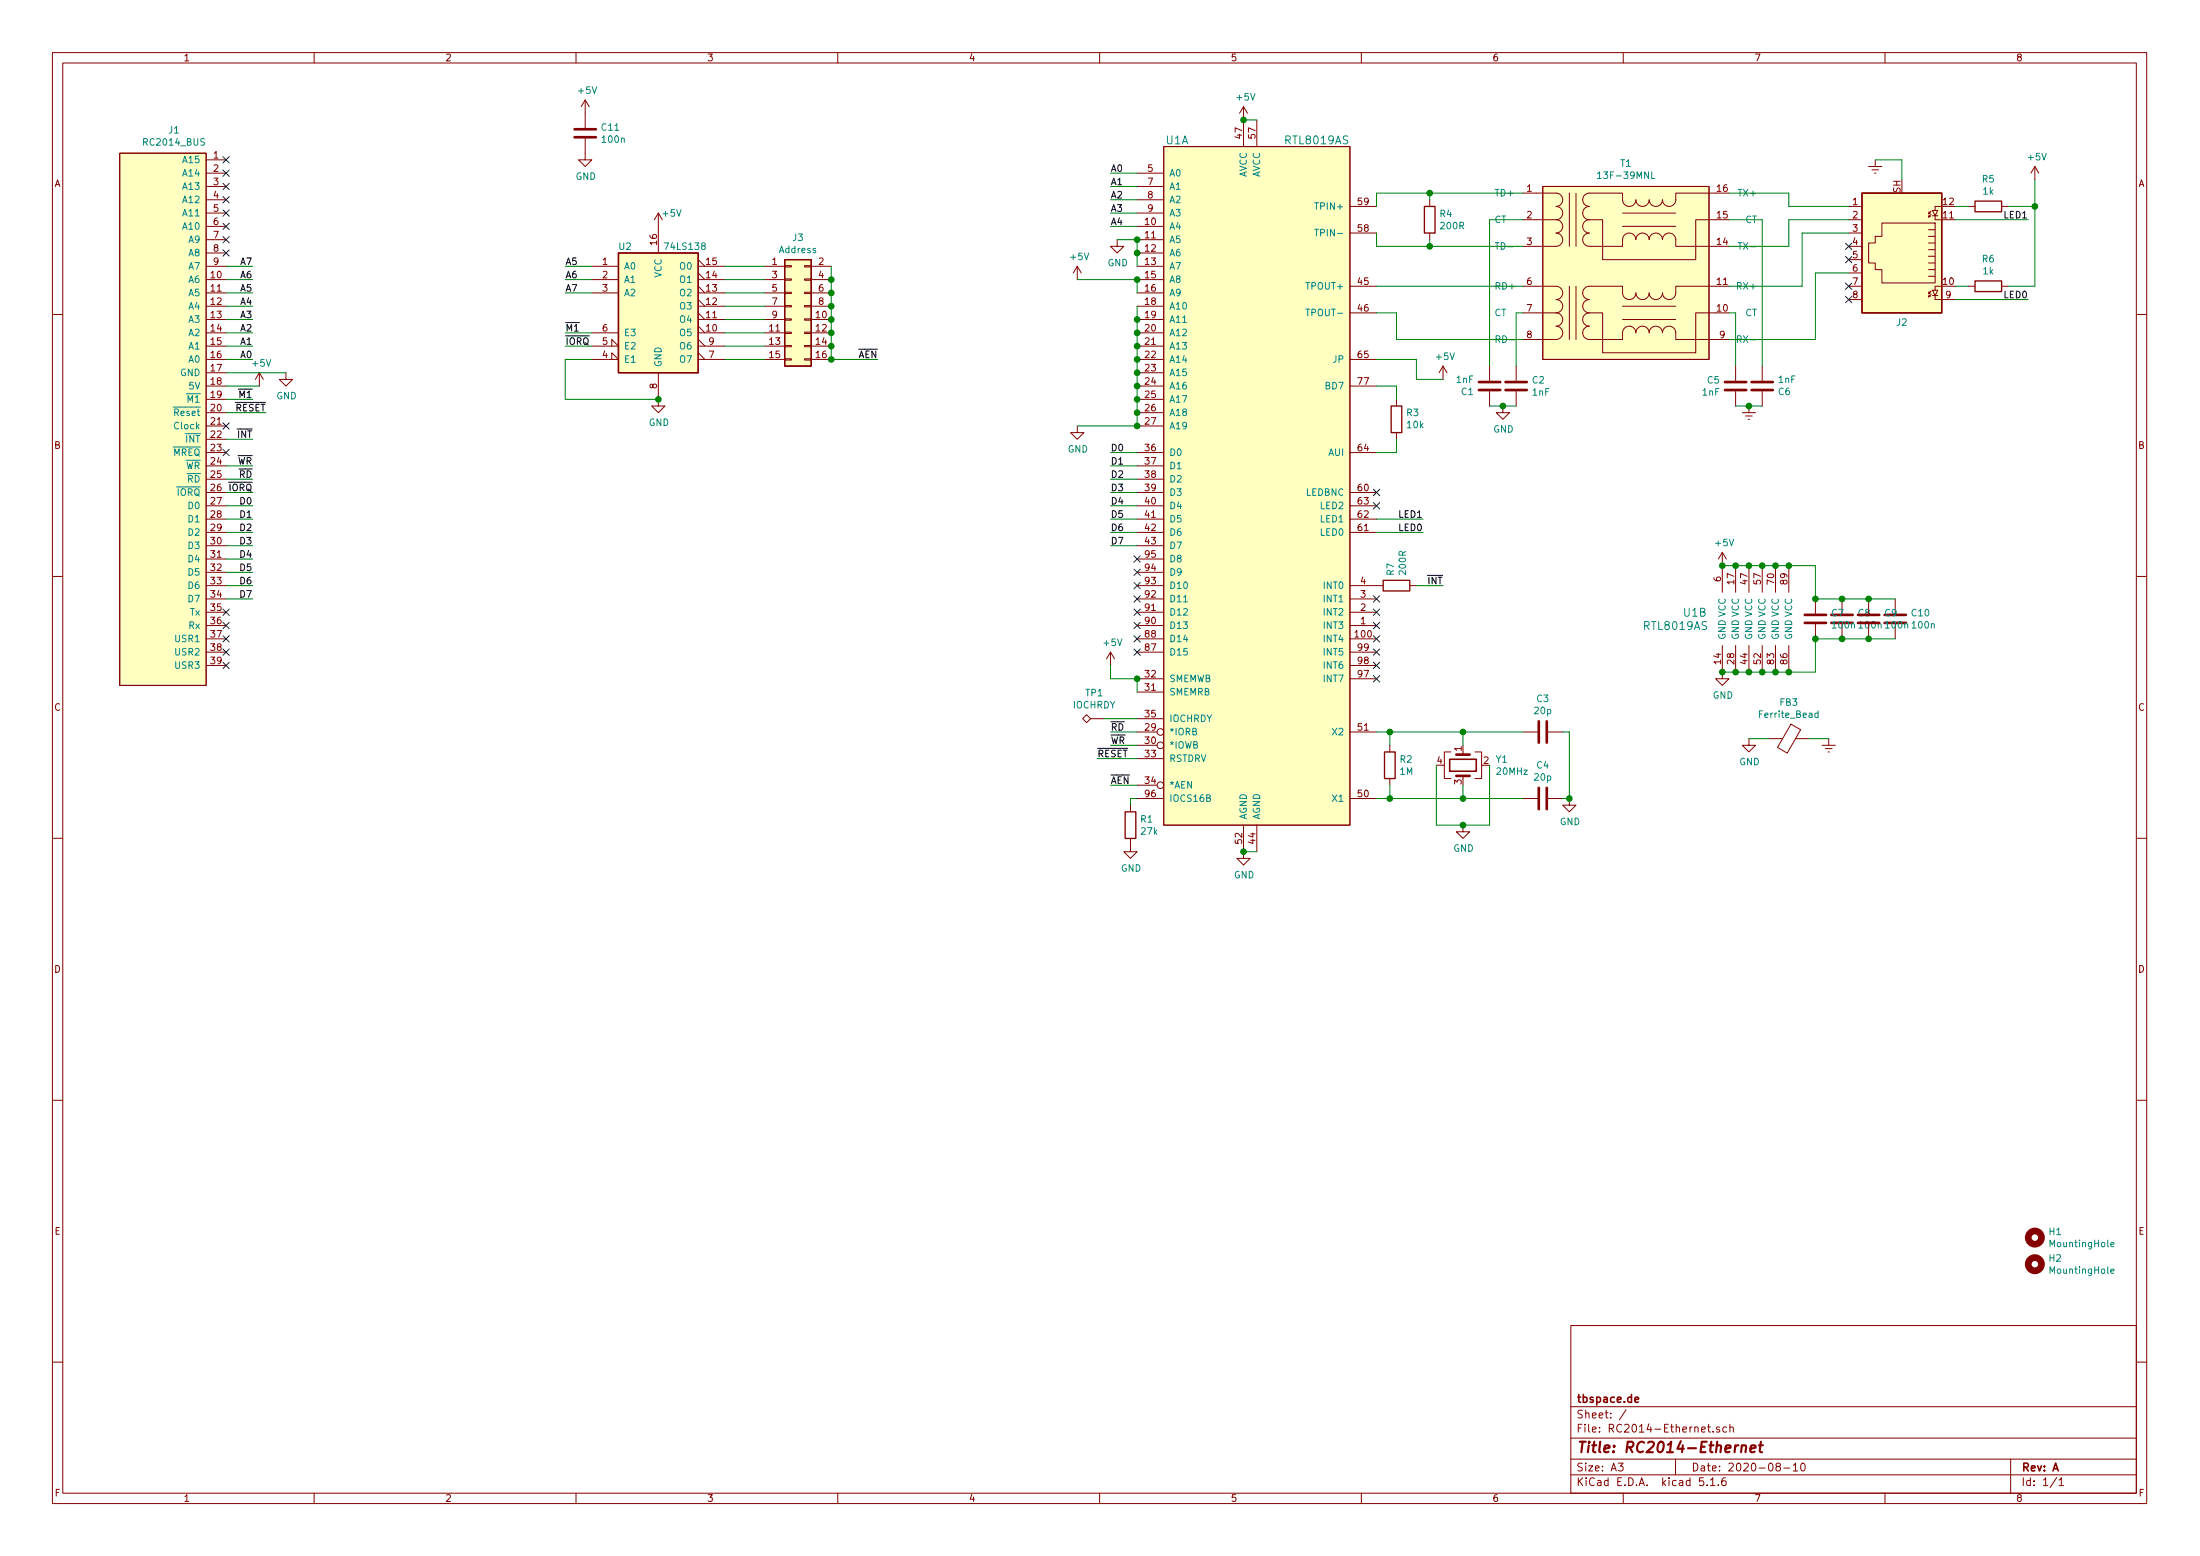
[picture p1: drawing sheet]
EESchema Schematic File Version 4
EELAYER 30 0
EELAYER END
$Descr A3 16535 11693
encoding utf-8
Sheet 1 1
Title "RC2014-Ethernet"
Date "2020-08-10"
Rev "A"
Comp "tbspace.de"
Comment1 ""
Comment2 ""
Comment3 ""
Comment4 ""
$EndDescr
$Comp
L Ethernet_Transformer:13F-39MNL T1
U 1 1
P 12250 2000
F 0 "T1" H 12225 2775 50  0000 C CNN
F 1 "13F-39MNL" H 12225 2684 50  0000 C CNN
F 2 "Package_SO:SOIC-16W-12_7.5x10.3mm_P1.27mm" H 12250 2650 50  0001 C CNN
F 3 "" H 12250 2650 50  0001 C CNN
F 4 "C115949" H 12250 2000 50  0001 C CNN "LCSC"
	1    12250 2000
	1    0    0    -1  
$EndComp
$Comp
L Connector:8P8C_LED_Shielded J2
U 1 1
P 14300 1850
F 0 "J2" H 14300 2425 50  0000 C CNN
F 1 "8P8C_Shielded" H 13970 1888 50  0001 R CNN
F 2 "Connector_Ethernet:8P8C_yellow_green_Ckmtw_C133529" V 14300 1875 50  0001 C CNN
F 3 "~" V 14300 1875 50  0001 C CNN
	1    14300 1850
	-1   0    0    1   
$EndComp
Wire Wire Line
	13000 1450 13450 1450
Wire Wire Line
	13450 1450 13450 1550
Wire Wire Line
	13450 1550 13900 1550
Wire Wire Line
	13900 1650 13450 1650
Wire Wire Line
	13450 1650 13450 1850
Wire Wire Line
	13450 1850 13000 1850
Wire Wire Line
	13550 1750 13550 2150
Wire Wire Line
	13000 2150 13550 2150
Wire Wire Line
	13900 1750 13550 1750
Wire Wire Line
	13900 2050 13650 2050
Wire Wire Line
	13650 2050 13650 2550
Wire Wire Line
	13650 2550 13000 2550
Wire Wire Line
	14100 1200 14300 1200
Wire Wire Line
	14300 1200 14300 1350
NoConn ~ 13900 1850
NoConn ~ 13900 1950
NoConn ~ 13900 2150
NoConn ~ 13900 2250
$Comp
L Device:R R5
U 1 1
P 14950 1550
F 0 "R5" V 14743 1550 50  0000 C CNN
F 1 "1k" V 14834 1550 50  0000 C CNN
F 2 "Resistor_SMD:R_0402_1005Metric" V 14880 1550 50  0001 C CNN
F 3 "~" H 14950 1550 50  0001 C CNN
F 4 "C11702" V 14950 1550 50  0001 C CNN "LCSC"
	1    14950 1550
	0    1    1    0   
$EndComp
$Comp
L Device:R R6
U 1 1
P 14950 2150
F 0 "R6" V 14743 2150 50  0000 C CNN
F 1 "1k" V 14834 2150 50  0000 C CNN
F 2 "Resistor_SMD:R_0402_1005Metric" V 14880 2150 50  0001 C CNN
F 3 "~" H 14950 2150 50  0001 C CNN
F 4 "C11702" V 14950 2150 50  0001 C CNN "LCSC"
	1    14950 2150
	0    1    1    0   
$EndComp
Wire Wire Line
	15300 1550 15300 2150
$Comp
L power:+5V #PWR0102
U 1 1
P 15300 1350
F 0 "#PWR0102" H 15300 1200 50  0001 C CNN
F 1 "+5V" H 15315 1523 50  0000 C CNN
F 2 "" H 15300 1350 50  0001 C CNN
F 3 "" H 15300 1350 50  0001 C CNN
	1    15300 1350
	1    0    0    -1  
$EndComp
Wire Wire Line
	15300 1350 15300 1550
Connection ~ 15300 1550
Wire Wire Line
	14700 1550 14800 1550
Wire Wire Line
	14700 2150 14800 2150
Text Label 15250 2250 2    50   ~ 0
LED0
Text Label 15250 1650 2    50   ~ 0
LED1
Wire Wire Line
	15100 2150 15300 2150
Wire Wire Line
	14700 1650 15250 1650
Wire Wire Line
	15100 1550 15300 1550
Wire Wire Line
	15250 2250 14700 2250
Text Label 10700 4000 2    50   ~ 0
LED0
Text Label 10700 3900 2    50   ~ 0
LED1
Wire Wire Line
	10350 3900 10700 3900
Wire Wire Line
	10700 4000 10350 4000
$Comp
L Device:R R3
U 1 1
P 10500 3150
F 0 "R3" H 10430 3104 50  0000 R CNN
F 1 "10k" H 10430 3195 50  0000 R CNN
F 2 "Resistor_SMD:R_0402_1005Metric" V 10430 3150 50  0001 C CNN
F 3 "~" H 10500 3150 50  0001 C CNN
F 4 "C25744" V 10500 3150 50  0001 C CNN "LCSC"
	1    10500 3150
	-1   0    0    1   
$EndComp
Wire Wire Line
	10350 2900 10500 2900
Wire Wire Line
	10500 2900 10500 3000
Wire Wire Line
	10350 3400 10500 3400
Wire Wire Line
	10500 3400 10500 3300
Wire Wire Line
	10350 2700 10650 2700
Wire Wire Line
	10650 2700 10650 2850
Wire Wire Line
	10650 2850 10850 2850
$Comp
L power:+5V #PWR0103
U 1 1
P 10850 2850
F 0 "#PWR0103" H 10850 2700 50  0001 C CNN
F 1 "+5V" H 10865 3023 50  0000 C CNN
F 2 "" H 10850 2850 50  0001 C CNN
F 3 "" H 10850 2850 50  0001 C CNN
	1    10850 2850
	1    0    0    -1  
$EndComp
$Comp
L Device:Crystal_GND24 Y1
U 1 1
P 11000 5750
F 0 "Y1" V 10954 5994 50  0000 L CNN
F 1 "20MHz" V 11045 5994 50  0000 L CNN
F 2 "Crystal:Crystal_SMD_3225-4Pin_3.2x2.5mm" H 11000 5750 50  0001 C CNN
F 3 "~" H 11000 5750 50  0001 C CNN
F 4 "C110936" V 11000 5750 50  0001 C CNN "LCSC"
	1    11000 5750
	0    1    1    0   
$EndComp
Wire Wire Line
	11000 5600 11000 5500
Wire Wire Line
	11000 5500 10450 5500
Wire Wire Line
	10350 6000 10450 6000
Wire Wire Line
	11000 6000 11000 5900
$Comp
L Device:C C3
U 1 1
P 11600 5500
F 0 "C3" V 11348 5500 50  0000 C CNN
F 1 "20p" V 11439 5500 50  0000 C CNN
F 2 "Capacitor_SMD:C_0402_1005Metric" H 11638 5350 50  0001 C CNN
F 3 "~" H 11600 5500 50  0001 C CNN
F 4 "C1554" V 11600 5500 50  0001 C CNN "LCSC"
	1    11600 5500
	0    1    1    0   
$EndComp
$Comp
L Device:C C4
U 1 1
P 11600 6000
F 0 "C4" V 11348 6000 50  0000 C CNN
F 1 "20p" V 11439 6000 50  0000 C CNN
F 2 "Capacitor_SMD:C_0402_1005Metric" H 11638 5850 50  0001 C CNN
F 3 "~" H 11600 6000 50  0001 C CNN
F 4 "C1554" V 11600 6000 50  0001 C CNN "LCSC"
	1    11600 6000
	0    1    1    0   
$EndComp
Wire Wire Line
	11450 5500 11000 5500
Connection ~ 11000 5500
Wire Wire Line
	11000 6000 11450 6000
Connection ~ 11000 6000
Wire Wire Line
	11750 5500 11800 5500
Wire Wire Line
	11800 5500 11800 6000
Wire Wire Line
	11800 6000 11750 6000
$Comp
L power:GND #PWR0104
U 1 1
P 11800 6000
F 0 "#PWR0104" H 11800 5750 50  0001 C CNN
F 1 "GND" H 11805 5827 50  0000 C CNN
F 2 "" H 11800 6000 50  0001 C CNN
F 3 "" H 11800 6000 50  0001 C CNN
	1    11800 6000
	1    0    0    -1  
$EndComp
Connection ~ 11800 6000
$Comp
L Device:R R2
U 1 1
P 10450 5750
F 0 "R2" H 10520 5796 50  0000 L CNN
F 1 "1M" H 10520 5705 50  0000 L CNN
F 2 "Resistor_SMD:R_0402_1005Metric" V 10380 5750 50  0001 C CNN
F 3 "~" H 10450 5750 50  0001 C CNN
F 4 "C26083" H 10450 5750 50  0001 C CNN "LCSC"
	1    10450 5750
	1    0    0    -1  
$EndComp
Wire Wire Line
	10450 5500 10450 5600
Connection ~ 10450 5500
Wire Wire Line
	10450 5500 10350 5500
Wire Wire Line
	10450 5900 10450 6000
Connection ~ 10450 6000
Wire Wire Line
	10450 6000 11000 6000
$Comp
L Device:C C7
U 1 1
P 13650 4650
F 0 "C7" H 13765 4696 50  0000 L CNN
F 1 "100n" H 13765 4605 50  0000 L CNN
F 2 "Capacitor_SMD:C_0402_1005Metric" H 13688 4500 50  0001 C CNN
F 3 "~" H 13650 4650 50  0001 C CNN
F 4 "C1525" H 13650 4650 50  0001 C CNN "LCSC"
	1    13650 4650
	1    0    0    -1  
$EndComp
$Comp
L Device:C C9
U 1 1
P 14050 4650
F 0 "C9" H 14165 4696 50  0000 L CNN
F 1 "100n" H 14165 4605 50  0000 L CNN
F 2 "Capacitor_SMD:C_0402_1005Metric" H 14088 4500 50  0001 C CNN
F 3 "~" H 14050 4650 50  0001 C CNN
F 4 "C1525" H 14050 4650 50  0001 C CNN "LCSC"
	1    14050 4650
	1    0    0    -1  
$EndComp
$Comp
L Device:C C10
U 1 1
P 14250 4650
F 0 "C10" H 14365 4696 50  0000 L CNN
F 1 "100n" H 14365 4605 50  0000 L CNN
F 2 "Capacitor_SMD:C_0402_1005Metric" H 14288 4500 50  0001 C CNN
F 3 "~" H 14250 4650 50  0001 C CNN
F 4 "C1525" H 14250 4650 50  0001 C CNN "LCSC"
	1    14250 4650
	1    0    0    -1  
$EndComp
Wire Wire Line
	13650 4250 13650 4500
Wire Wire Line
	13650 4800 13650 5050
Wire Wire Line
	14050 4800 14250 4800
Wire Wire Line
	14050 4800 13850 4800
Wire Wire Line
	13650 4500 13850 4500
NoConn ~ 10350 4500
NoConn ~ 10350 4600
NoConn ~ 10350 4700
NoConn ~ 10350 4800
NoConn ~ 10350 4900
NoConn ~ 10350 5000
NoConn ~ 10350 5100
Wire Wire Line
	10750 1500 10750 1450
Wire Wire Line
	10750 1800 10750 1850
Wire Wire Line
	10750 1850 11450 1850
$Comp
L Device:C C2
U 1 1
P 11400 2900
F 0 "C2" H 11515 2946 50  0000 L CNN
F 1 "1nF" H 11515 2855 50  0000 L CNN
F 2 "Capacitor_SMD:C_1206_3216Metric" H 11438 2750 50  0001 C CNN
F 3 "~" H 11400 2900 50  0001 C CNN
F 4 "C9196" H 11400 2900 50  0001 C CNN "LCSC"
	1    11400 2900
	1    0    0    -1  
$EndComp
$Comp
L Device:C C1
U 1 1
P 11200 2900
F 0 "C1" H 11315 2946 50  0000 L CNN
F 1 "1nF" H 11315 2855 50  0000 L CNN
F 2 "Capacitor_SMD:C_1206_3216Metric" H 11238 2750 50  0001 C CNN
F 3 "~" H 11200 2900 50  0001 C CNN
F 4 "C9196" H 11200 2900 50  0001 C CNN "LCSC"
	1    11200 2900
	-1   0    0    1   
$EndComp
Wire Wire Line
	11400 2750 11400 2350
Wire Wire Line
	11400 2350 11450 2350
Wire Wire Line
	11450 1650 11200 1650
Wire Wire Line
	11200 1650 11200 2750
Wire Wire Line
	11200 3050 11300 3050
$Comp
L power:GND #PWR0109
U 1 1
P 11300 3050
F 0 "#PWR0109" H 11300 2800 50  0001 C CNN
F 1 "GND" H 11305 2877 50  0000 C CNN
F 2 "" H 11300 3050 50  0001 C CNN
F 3 "" H 11300 3050 50  0001 C CNN
	1    11300 3050
	1    0    0    -1  
$EndComp
$Comp
L Device:C C5
U 1 1
P 13050 2900
F 0 "C5" H 13165 2946 50  0000 L CNN
F 1 "1nF" H 13165 2855 50  0000 L CNN
F 2 "Capacitor_SMD:C_1206_3216Metric" H 13088 2750 50  0001 C CNN
F 3 "~" H 13050 2900 50  0001 C CNN
F 4 "C9196" H 13050 2900 50  0001 C CNN "LCSC"
	1    13050 2900
	-1   0    0    -1  
$EndComp
Wire Wire Line
	13050 2750 13050 2350
Wire Wire Line
	13050 2350 13000 2350
Wire Wire Line
	13000 1650 13250 1650
Wire Wire Line
	13250 1650 13250 2750
Wire Wire Line
	11450 1450 10750 1450
$Comp
L Device:C C8
U 1 1
P 13850 4650
F 0 "C8" H 13965 4696 50  0000 L CNN
F 1 "100n" H 13965 4605 50  0000 L CNN
F 2 "Capacitor_SMD:C_0402_1005Metric" H 13888 4500 50  0001 C CNN
F 3 "~" H 13850 4650 50  0001 C CNN
F 4 "C1525" H 13850 4650 50  0001 C CNN "LCSC"
	1    13850 4650
	1    0    0    -1  
$EndComp
Connection ~ 13650 4500
Connection ~ 13650 4800
Connection ~ 13850 4500
Wire Wire Line
	13850 4500 14050 4500
Connection ~ 13850 4800
Wire Wire Line
	13850 4800 13650 4800
NoConn ~ 10350 3700
NoConn ~ 10350 3800
$Comp
L Device:R R1
U 1 1
P 8500 6200
F 0 "R1" H 8570 6246 50  0000 L CNN
F 1 "27k" H 8570 6155 50  0000 L CNN
F 2 "Resistor_SMD:R_0402_1005Metric" V 8430 6200 50  0001 C CNN
F 3 "~" H 8500 6200 50  0001 C CNN
F 4 "C25771" H 8500 6200 50  0001 C CNN "LCSC"
	1    8500 6200
	1    0    0    -1  
$EndComp
Wire Wire Line
	8550 6000 8500 6000
Wire Wire Line
	8500 6000 8500 6050
$Comp
L power:GND #PWR0112
U 1 1
P 8500 6350
F 0 "#PWR0112" H 8500 6100 50  0001 C CNN
F 1 "GND" H 8505 6177 50  0000 C CNN
F 2 "" H 8500 6350 50  0001 C CNN
F 3 "" H 8500 6350 50  0001 C CNN
	1    8500 6350
	1    0    0    -1  
$EndComp
$Comp
L rtl8019as:RTL8019AS U1
U 1 1
P 9450 3650
F 0 "U1" H 8850 6250 60  0000 C CNN
F 1 "RTL8019AS" H 9900 6250 60  0000 C CNN
F 2 "Package_QFP:PQFP-100_14x20mm_P0.65mm" H 9450 2500 60  0001 C CNN
F 3 "" H 9450 2500 60  0000 C CNN
F 4 "C10016" H 9450 3650 50  0001 C CNN "LCSC"
	1    9450 3650
	1    0    0    -1  
$EndComp
NoConn ~ 8550 4200
NoConn ~ 8550 4300
NoConn ~ 8550 4400
NoConn ~ 8550 4500
NoConn ~ 8550 4600
NoConn ~ 8550 4700
NoConn ~ 8550 4800
NoConn ~ 8550 4900
Text Label 1900 4500 2    50   ~ 0
D7
Text Label 1900 4400 2    50   ~ 0
D6
Text Label 1900 4300 2    50   ~ 0
D5
Text Label 1900 4200 2    50   ~ 0
D4
Text Label 1900 4100 2    50   ~ 0
D3
Text Label 1900 4000 2    50   ~ 0
D2
Text Label 1900 3900 2    50   ~ 0
D1
Text Label 1900 3800 2    50   ~ 0
D0
Wire Wire Line
	1900 3800 1700 3800
Wire Wire Line
	1700 3900 1900 3900
Wire Wire Line
	1700 4000 1900 4000
Wire Wire Line
	1900 4100 1700 4100
Wire Wire Line
	1700 4200 1900 4200
Wire Wire Line
	1900 4300 1700 4300
Wire Wire Line
	1700 4400 1900 4400
Wire Wire Line
	1900 4500 1700 4500
Text Label 8350 3400 0    50   ~ 0
D0
Text Label 8350 3500 0    50   ~ 0
D1
Text Label 8350 3600 0    50   ~ 0
D2
Text Label 8350 3700 0    50   ~ 0
D3
Text Label 8350 3800 0    50   ~ 0
D4
Text Label 8350 3900 0    50   ~ 0
D5
Text Label 8350 4000 0    50   ~ 0
D6
Text Label 8350 4100 0    50   ~ 0
D7
Wire Wire Line
	8550 4100 8350 4100
Wire Wire Line
	8350 4000 8550 4000
Wire Wire Line
	8550 3900 8350 3900
Wire Wire Line
	8350 3800 8550 3800
Wire Wire Line
	8550 3700 8350 3700
Wire Wire Line
	8350 3600 8550 3600
Wire Wire Line
	8350 3500 8550 3500
Wire Wire Line
	8350 3400 8550 3400
$Comp
L power:+5V #PWR0113
U 1 1
P 12950 4250
F 0 "#PWR0113" H 12950 4100 50  0001 C CNN
F 1 "+5V" H 12965 4423 50  0000 C CNN
F 2 "" H 12950 4250 50  0001 C CNN
F 3 "" H 12950 4250 50  0001 C CNN
	1    12950 4250
	1    0    0    -1  
$EndComp
$Comp
L power:+5V #PWR0114
U 1 1
P 1950 2900
F 0 "#PWR0114" H 1950 2750 50  0001 C CNN
F 1 "+5V" H 1965 3073 50  0000 C CNN
F 2 "" H 1950 2900 50  0001 C CNN
F 3 "" H 1950 2900 50  0001 C CNN
	1    1950 2900
	1    0    0    -1  
$EndComp
$Comp
L power:GND #PWR0115
U 1 1
P 2150 2800
F 0 "#PWR0115" H 2150 2550 50  0001 C CNN
F 1 "GND" H 2155 2627 50  0000 C CNN
F 2 "" H 2150 2800 50  0001 C CNN
F 3 "" H 2150 2800 50  0001 C CNN
	1    2150 2800
	1    0    0    -1  
$EndComp
Wire Wire Line
	2150 2800 1700 2800
Wire Wire Line
	1950 2900 1700 2900
NoConn ~ 1700 4600
NoConn ~ 1700 4700
NoConn ~ 1700 4800
NoConn ~ 1700 4900
NoConn ~ 1700 5000
NoConn ~ 1700 3400
Connection ~ 12950 4250
Connection ~ 13050 4250
Wire Wire Line
	12950 4250 13050 4250
Wire Wire Line
	13050 4250 13150 4250
Connection ~ 13150 4250
Connection ~ 13250 4250
Wire Wire Line
	13150 4250 13250 4250
Wire Wire Line
	13250 4250 13350 4250
Connection ~ 13350 4250
Connection ~ 13050 5050
Wire Wire Line
	12950 5050 13050 5050
Wire Wire Line
	13050 5050 13150 5050
Connection ~ 13150 5050
Connection ~ 13250 5050
Wire Wire Line
	13150 5050 13250 5050
Wire Wire Line
	13250 5050 13350 5050
Connection ~ 13350 5050
Wire Wire Line
	13350 4250 13450 4250
Wire Wire Line
	13450 4250 13650 4250
Connection ~ 13450 4250
Wire Wire Line
	13350 5050 13450 5050
Wire Wire Line
	13650 5050 13450 5050
Connection ~ 13450 5050
$Comp
L rtl8019as:RTL8019AS U1
U 2 1
P 13200 4650
F 0 "U1" H 12650 4700 60  0000 L CNN
F 1 "RTL8019AS" H 12350 4600 60  0000 L CNN
F 2 "Package_QFP:PQFP-100_14x20mm_P0.65mm" H 13200 3500 60  0001 C CNN
F 3 "" H 13200 3500 60  0000 C CNN
	2    13200 4650
	1    0    0    -1  
$EndComp
Connection ~ 11300 3050
Wire Wire Line
	11300 3050 11400 3050
$Comp
L Device:R R4
U 1 1
P 10750 1650
F 0 "R4" H 10820 1696 50  0000 L CNN
F 1 "200R" H 10820 1605 50  0000 L CNN
F 2 "Resistor_SMD:R_0402_1005Metric" V 10680 1650 50  0001 C CNN
F 3 "~" H 10750 1650 50  0001 C CNN
F 4 "C25087" H 10750 1650 50  0001 C CNN "LCSC"
	1    10750 1650
	1    0    0    -1  
$EndComp
Wire Wire Line
	10500 2550 11450 2550
Wire Wire Line
	10350 2350 10500 2350
Wire Wire Line
	10500 2350 10500 2550
Wire Wire Line
	10350 2150 11450 2150
Wire Wire Line
	10350 1750 10350 1850
Wire Wire Line
	10350 1850 10750 1850
Connection ~ 10750 1850
Wire Wire Line
	10750 1450 10350 1450
Wire Wire Line
	10350 1450 10350 1550
Connection ~ 10750 1450
Text Label 8350 1300 0    50   ~ 0
A0
Text Label 8350 1400 0    50   ~ 0
A1
Text Label 8350 1500 0    50   ~ 0
A2
Text Label 8350 1600 0    50   ~ 0
A3
Wire Wire Line
	8350 1300 8550 1300
Wire Wire Line
	8550 1400 8350 1400
Wire Wire Line
	8350 1500 8550 1500
Wire Wire Line
	8550 1600 8350 1600
$Comp
L power:GND #PWR0116
U 1 1
P 8100 3200
F 0 "#PWR0116" H 8100 2950 50  0001 C CNN
F 1 "GND" H 8105 3027 50  0000 C CNN
F 2 "" H 8100 3200 50  0001 C CNN
F 3 "" H 8100 3200 50  0001 C CNN
	1    8100 3200
	1    0    0    -1  
$EndComp
Wire Wire Line
	8100 3200 8550 3200
Wire Wire Line
	8550 3200 8550 3100
Connection ~ 8550 3200
Connection ~ 8550 1900
Wire Wire Line
	8550 1900 8550 1800
Wire Wire Line
	8550 2000 8550 1900
Connection ~ 8550 2400
Wire Wire Line
	8550 2400 8550 2300
Connection ~ 8550 2500
Wire Wire Line
	8550 2500 8550 2400
Connection ~ 8550 2600
Wire Wire Line
	8550 2600 8550 2500
Connection ~ 8550 2700
Wire Wire Line
	8550 2700 8550 2600
Connection ~ 8550 2800
Wire Wire Line
	8550 2800 8550 2700
Connection ~ 8550 2900
Wire Wire Line
	8550 2900 8550 2800
Connection ~ 8550 3000
Wire Wire Line
	8550 3000 8550 2900
Connection ~ 8550 3100
Wire Wire Line
	8550 3100 8550 3000
Wire Wire Line
	8550 2100 8550 2200
$Comp
L power:+5V #PWR0117
U 1 1
P 8100 2100
F 0 "#PWR0117" H 8100 1950 50  0001 C CNN
F 1 "+5V" H 8115 2273 50  0000 C CNN
F 2 "" H 8100 2100 50  0001 C CNN
F 3 "" H 8100 2100 50  0001 C CNN
	1    8100 2100
	1    0    0    -1  
$EndComp
Connection ~ 8550 2100
Wire Wire Line
	8100 2100 8550 2100
$Comp
L power:GND #PWR0118
U 1 1
P 8400 1800
F 0 "#PWR0118" H 8400 1550 50  0001 C CNN
F 1 "GND" H 8405 1627 50  0000 C CNN
F 2 "" H 8400 1800 50  0001 C CNN
F 3 "" H 8400 1800 50  0001 C CNN
	1    8400 1800
	1    0    0    -1  
$EndComp
Text Label 1900 2700 2    50   ~ 0
A0
Text Label 1900 2600 2    50   ~ 0
A1
Text Label 1900 2500 2    50   ~ 0
A2
Text Label 1900 2400 2    50   ~ 0
A3
Wire Wire Line
	1900 2400 1700 2400
Wire Wire Line
	1700 2500 1900 2500
Wire Wire Line
	1900 2600 1700 2600
Wire Wire Line
	1700 2700 1900 2700
$Comp
L RC2014:RC2014_BUS J1
U 1 1
P 1250 950
F 0 "J1" H 1308 925 50  0000 C CNN
F 1 "RC2014_BUS" H 1308 834 50  0000 C CNN
F 2 "Connector_PinHeader_2.54mm:PinHeader_1x39_P2.54mm_Vertical" H 1250 950 50  0001 C CNN
F 3 "" H 1250 950 50  0001 C CNN
	1    1250 950 
	1    0    0    -1  
$EndComp
Wire Wire Line
	8550 5100 8550 5200
Wire Wire Line
	8550 5100 8350 5100
Wire Wire Line
	8350 5100 8350 5000
Connection ~ 8550 5100
Text Label 8350 5600 0    50   ~ 0
~WR
Wire Wire Line
	8350 5600 8550 5600
Wire Wire Line
	8550 5500 8350 5500
Text Label 1900 3500 2    50   ~ 0
~WR
Text Label 1900 3600 2    50   ~ 0
~RD
Wire Wire Line
	1900 3500 1700 3500
Wire Wire Line
	1700 3600 1900 3600
Text Label 8350 5500 0    50   ~ 0
~RD
Text Label 2000 3100 2    50   ~ 0
~RESET
Wire Wire Line
	2000 3100 1700 3100
Text Label 8250 5700 0    50   ~ 0
~RESET
Wire Wire Line
	8250 5700 8550 5700
$Comp
L Connector:TestPoint_Alt TP1
U 1 1
P 8300 5400
F 0 "TP1" V 8105 5472 50  0000 C CNN
F 1 "IOCHRDY" V 8196 5472 50  0000 C CNN
F 2 "TestPoint:TestPoint_Pad_2.5x2.5mm" H 8500 5400 50  0001 C CNN
F 3 "~" H 8500 5400 50  0001 C CNN
	1    8300 5400
	0    -1   1    0   
$EndComp
Wire Wire Line
	8550 5400 8300 5400
$Comp
L 74xx:74LS138 U2
U 1 1
P 4950 2300
F 0 "U2" H 4700 2750 50  0000 C CNN
F 1 "74LS138" H 5150 2750 50  0000 C CNN
F 2 "Package_SO:SOIC-16_3.9x9.9mm_P1.27mm" H 4950 2300 50  0001 C CNN
F 3 "http://www.ti.com/lit/gpn/sn74LS138" H 4950 2300 50  0001 C CNN
F 4 "C5602" H 4950 2300 50  0001 C CNN "LCSC"
	1    4950 2300
	1    0    0    -1  
$EndComp
Text Label 1900 3700 2    50   ~ 0
~IORQ
Wire Wire Line
	1700 3700 1900 3700
Text Label 4250 2600 0    50   ~ 0
~IORQ
Wire Wire Line
	4450 2600 4250 2600
Text Label 1900 3000 2    50   ~ 0
~M1
Wire Wire Line
	1900 3000 1700 3000
Text Label 4250 2500 0    50   ~ 0
~M1
Wire Wire Line
	4250 2500 4450 2500
Text Label 4250 2200 0    50   ~ 0
A7
Text Label 4250 2100 0    50   ~ 0
A6
Text Label 4250 2000 0    50   ~ 0
A5
Wire Wire Line
	4250 2000 4450 2000
Wire Wire Line
	4450 2100 4250 2100
Wire Wire Line
	4250 2200 4450 2200
Text Label 1900 2300 2    50   ~ 0
A4
Text Label 1900 2200 2    50   ~ 0
A5
Text Label 1900 2100 2    50   ~ 0
A6
Text Label 1900 2000 2    50   ~ 0
A7
Wire Wire Line
	1900 2000 1700 2000
Wire Wire Line
	1700 2100 1900 2100
Wire Wire Line
	1700 2200 1900 2200
Wire Wire Line
	1900 2300 1700 2300
Wire Wire Line
	8400 1800 8550 1800
Connection ~ 8550 1800
Text Label 8350 1700 0    50   ~ 0
A4
Wire Wire Line
	8350 1700 8550 1700
$Comp
L power:+5V #PWR0120
U 1 1
P 4950 1700
F 0 "#PWR0120" H 4950 1550 50  0001 C CNN
F 1 "+5V" H 5050 1800 50  0000 C CNN
F 2 "" H 4950 1700 50  0001 C CNN
F 3 "" H 4950 1700 50  0001 C CNN
	1    4950 1700
	1    0    0    -1  
$EndComp
$Comp
L power:GND #PWR0121
U 1 1
P 4950 3000
F 0 "#PWR0121" H 4950 2750 50  0001 C CNN
F 1 "GND" H 4955 2827 50  0000 C CNN
F 2 "" H 4950 3000 50  0001 C CNN
F 3 "" H 4950 3000 50  0001 C CNN
	1    4950 3000
	1    0    0    -1  
$EndComp
$Comp
L Device:C C11
U 1 1
P 4400 1000
F 0 "C11" H 4515 1046 50  0000 L CNN
F 1 "100n" H 4515 955 50  0000 L CNN
F 2 "Capacitor_SMD:C_0402_1005Metric" H 4438 850 50  0001 C CNN
F 3 "~" H 4400 1000 50  0001 C CNN
F 4 "C1525" H 4400 1000 50  0001 C CNN "LCSC"
	1    4400 1000
	1    0    0    -1  
$EndComp
$Comp
L power:+5V #PWR0122
U 1 1
P 4400 850
F 0 "#PWR0122" H 4400 700 50  0001 C CNN
F 1 "+5V" H 4415 1023 50  0000 C CNN
F 2 "" H 4400 850 50  0001 C CNN
F 3 "" H 4400 850 50  0001 C CNN
	1    4400 850 
	1    0    0    -1  
$EndComp
$Comp
L power:GND #PWR0123
U 1 1
P 4400 1150
F 0 "#PWR0123" H 4400 900 50  0001 C CNN
F 1 "GND" H 4405 977 50  0000 C CNN
F 2 "" H 4400 1150 50  0001 C CNN
F 3 "" H 4400 1150 50  0001 C CNN
	1    4400 1150
	1    0    0    -1  
$EndComp
$Comp
L Connector_Generic:Conn_02x08_Odd_Even J3
U 1 1
P 5950 2300
F 0 "J3" H 6000 2817 50  0000 C CNN
F 1 "Address" H 6000 2726 50  0000 C CNN
F 2 "Connector_PinHeader_2.54mm:PinHeader_2x08_P2.54mm_Vertical" H 5950 2300 50  0001 C CNN
F 3 "~" H 5950 2300 50  0001 C CNN
	1    5950 2300
	1    0    0    -1  
$EndComp
Wire Wire Line
	5750 2000 5450 2000
Wire Wire Line
	5750 2100 5450 2100
Wire Wire Line
	5450 2200 5750 2200
Wire Wire Line
	5750 2300 5450 2300
Wire Wire Line
	5450 2400 5750 2400
Wire Wire Line
	5750 2500 5450 2500
Wire Wire Line
	5450 2600 5750 2600
Wire Wire Line
	5750 2700 5450 2700
Wire Wire Line
	6250 2000 6250 2100
Connection ~ 6250 2100
Wire Wire Line
	6250 2100 6250 2200
Connection ~ 6250 2200
Wire Wire Line
	6250 2200 6250 2300
Connection ~ 6250 2300
Wire Wire Line
	6250 2300 6250 2400
Connection ~ 6250 2400
Wire Wire Line
	6250 2400 6250 2500
Connection ~ 6250 2500
Wire Wire Line
	6250 2500 6250 2600
Connection ~ 6250 2600
Wire Wire Line
	6250 2600 6250 2700
Wire Wire Line
	6250 2700 6600 2700
Connection ~ 6250 2700
Text Label 6600 2700 2    50   ~ 0
~AEN
Text Label 8350 5900 0    50   ~ 0
~AEN
Wire Wire Line
	8350 5900 8550 5900
Wire Wire Line
	4950 3000 4250 3000
Wire Wire Line
	4250 3000 4250 2700
Wire Wire Line
	4250 2700 4450 2700
Connection ~ 4950 3000
$Comp
L Device:R R7
U 1 1
P 10500 4400
F 0 "R7" H 10570 4446 50  0000 L CNN
F 1 "200R" H 10570 4355 50  0000 L CNN
F 2 "Resistor_SMD:R_0402_1005Metric" V 10430 4400 50  0001 C CNN
F 3 "~" H 10500 4400 50  0001 C CNN
F 4 "C25087" H 10500 4400 50  0001 C CNN "LCSC"
	1    10500 4400
	0    -1   -1   0   
$EndComp
Text Label 1900 3300 2    50   ~ 0
~INT
Wire Wire Line
	1900 3300 1700 3300
Text Label 10850 4400 2    50   ~ 0
~INT
Wire Wire Line
	10850 4400 10650 4400
Wire Wire Line
	13050 3050 13150 3050
$Comp
L power:Earth #PWR0124
U 1 1
P 13150 3050
F 0 "#PWR0124" H 13150 2800 50  0001 C CNN
F 1 "Earth" H 13150 2900 50  0001 C CNN
F 2 "" H 13150 3050 50  0001 C CNN
F 3 "~" H 13150 3050 50  0001 C CNN
	1    13150 3050
	1    0    0    -1  
$EndComp
Connection ~ 13150 3050
Wire Wire Line
	13150 3050 13250 3050
$Comp
L power:Earth #PWR0125
U 1 1
P 14100 1200
F 0 "#PWR0125" H 14100 950 50  0001 C CNN
F 1 "Earth" H 14100 1050 50  0001 C CNN
F 2 "" H 14100 1200 50  0001 C CNN
F 3 "~" H 14100 1200 50  0001 C CNN
	1    14100 1200
	1    0    0    -1  
$EndComp
$Comp
L power:+5V #PWR0119
U 1 1
P 8350 5000
F 0 "#PWR0119" H 8350 4850 50  0001 C CNN
F 1 "+5V" H 8365 5173 50  0000 C CNN
F 2 "" H 8350 5000 50  0001 C CNN
F 3 "" H 8350 5000 50  0001 C CNN
	1    8350 5000
	1    0    0    -1  
$EndComp
Connection ~ 14050 4500
Connection ~ 14050 4800
Wire Wire Line
	14250 4500 14050 4500
Connection ~ 12950 5050
Wire Wire Line
	13150 5550 13300 5550
Wire Wire Line
	13750 5550 13600 5550
$Comp
L power:Earth #PWR0110
U 1 1
P 13750 5550
F 0 "#PWR0110" H 13750 5300 50  0001 C CNN
F 1 "Earth" H 13750 5400 50  0001 C CNN
F 2 "" H 13750 5550 50  0001 C CNN
F 3 "~" H 13750 5550 50  0001 C CNN
	1    13750 5550
	1    0    0    -1  
$EndComp
$Comp
L power:GND #PWR0101
U 1 1
P 13150 5550
F 0 "#PWR0101" H 13150 5300 50  0001 C CNN
F 1 "GND" H 13155 5377 50  0000 C CNN
F 2 "" H 13150 5550 50  0001 C CNN
F 3 "" H 13150 5550 50  0001 C CNN
	1    13150 5550
	1    0    0    -1  
$EndComp
$Comp
L Device:Ferrite_Bead FB3
U 1 1
P 13450 5550
F 0 "FB3" V 13176 5550 50  0000 C CNN
F 1 "Ferrite_Bead" V 13267 5550 50  0000 C CNN
F 2 "Inductor_SMD:L_0805_2012Metric" V 13380 5550 50  0001 C CNN
F 3 "~" H 13450 5550 50  0001 C CNN
F 4 "C1017" V 13450 5550 50  0001 C CNN "LCSC"
	1    13450 5550
	0    1    1    0   
$EndComp
$Comp
L power:GND #PWR0111
U 1 1
P 12950 5050
F 0 "#PWR0111" H 12950 4800 50  0001 C CNN
F 1 "GND" H 12955 4877 50  0000 C CNN
F 2 "" H 12950 5050 50  0001 C CNN
F 3 "" H 12950 5050 50  0001 C CNN
	1    12950 5050
	1    0    0    -1  
$EndComp
$Comp
L power:GND #PWR0105
U 1 1
P 9350 6400
F 0 "#PWR0105" H 9350 6150 50  0001 C CNN
F 1 "GND" H 9355 6227 50  0000 C CNN
F 2 "" H 9350 6400 50  0001 C CNN
F 3 "" H 9350 6400 50  0001 C CNN
	1    9350 6400
	1    0    0    -1  
$EndComp
Wire Wire Line
	9350 6400 9450 6400
Connection ~ 9350 6400
Wire Wire Line
	9350 900  9450 900 
$Comp
L power:+5V #PWR0106
U 1 1
P 9350 900
F 0 "#PWR0106" H 9350 750 50  0001 C CNN
F 1 "+5V" H 9365 1073 50  0000 C CNN
F 2 "" H 9350 900 50  0001 C CNN
F 3 "" H 9350 900 50  0001 C CNN
	1    9350 900 
	1    0    0    -1  
$EndComp
Connection ~ 9350 900 
NoConn ~ 1700 1200
NoConn ~ 1700 1300
NoConn ~ 1700 1400
NoConn ~ 1700 1500
NoConn ~ 1700 1600
NoConn ~ 1700 1700
NoConn ~ 1700 1800
NoConn ~ 1700 1900
NoConn ~ 1700 3200
Wire Wire Line
	10800 5750 10800 6200
Wire Wire Line
	11200 5750 11200 6200
Wire Wire Line
	11200 6200 11000 6200
$Comp
L power:GND #PWR0107
U 1 1
P 11000 6200
F 0 "#PWR0107" H 11000 5950 50  0001 C CNN
F 1 "GND" H 11005 6027 50  0000 C CNN
F 2 "" H 11000 6200 50  0001 C CNN
F 3 "" H 11000 6200 50  0001 C CNN
	1    11000 6200
	1    0    0    -1  
$EndComp
Connection ~ 11000 6200
Wire Wire Line
	11000 6200 10800 6200
$Comp
L Mechanical:MountingHole H2
U 1 1
P 15300 9500
F 0 "H2" H 15400 9546 50  0000 L CNN
F 1 "MountingHole" H 15400 9455 50  0000 L CNN
F 2 "ToolingHole:ToolingHole_JLCSMT" H 15300 9500 50  0001 C CNN
F 3 "~" H 15300 9500 50  0001 C CNN
	1    15300 9500
	1    0    0    -1  
$EndComp
$Comp
L Mechanical:MountingHole H1
U 1 1
P 15300 9300
F 0 "H1" H 15400 9346 50  0000 L CNN
F 1 "MountingHole" H 15400 9255 50  0000 L CNN
F 2 "ToolingHole:ToolingHole_JLCSMT" H 15300 9300 50  0001 C CNN
F 3 "~" H 15300 9300 50  0001 C CNN
	1    15300 9300
	1    0    0    -1  
$EndComp
$Comp
L Device:C C6
U 1 1
P 13250 2900
F 0 "C6" H 13365 2946 50  0000 L CNN
F 1 "1nF" H 13365 2855 50  0000 L CNN
F 2 "Capacitor_SMD:C_1206_3216Metric" H 13288 2750 50  0001 C CNN
F 3 "~" H 13250 2900 50  0001 C CNN
F 4 "C9196" H 13250 2900 50  0001 C CNN "LCSC"
	1    13250 2900
	1    0    0    1   
$EndComp
$EndSCHEMATC
